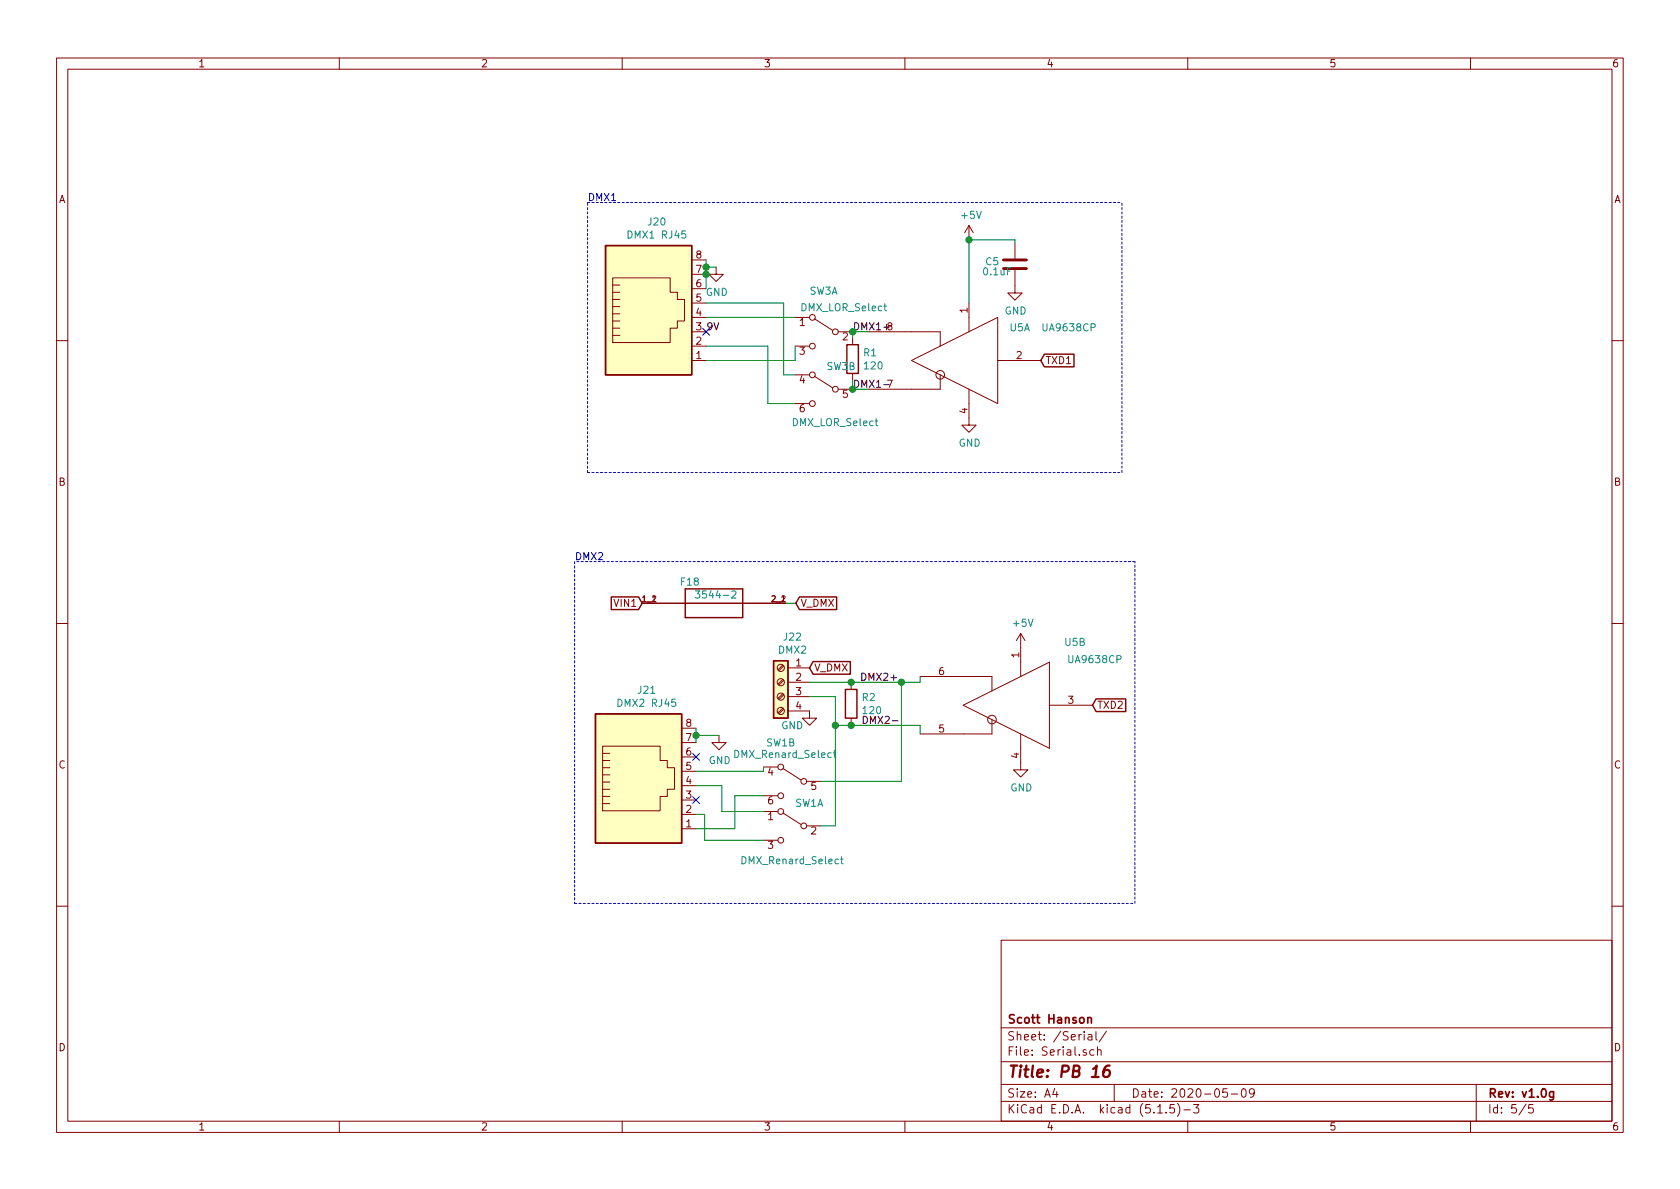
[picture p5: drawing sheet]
<svg xmlns="http://www.w3.org/2000/svg" width="297mm" height="210mm" viewBox="0 0 297 210" stroke-linecap="round" stroke-linejoin="round" font-family="sans-serif">
<g fill="none" stroke="#840000" stroke-width=".18">
<path d="M10 10.3h277v189.9h-277zM12 12.2h273v186.1h-273zM60 10.3v1.9M110 10.3v1.9M160 10.3v1.9M210 10.3v1.9M260 10.3v1.9M171.3 39.9l-.7 1.2M171.3 39.9v2.5M171.3 39.9l.8 1.2M108.3 59.3h1.3M108.3 58h1.3"/>
<path d="M108.3 56.8h1.3M108.3 55.5h1.3M108.3 54.2h1.3M108.3 53h1.3M108.3 49.1h10.2v2.6h1.3v1.3h1.2v3.8h-1.2v1.2h-1.3v2.6h-10.2zM108.3 51.7h1.3M108.3 50.4h1.3M122.3 58.7h2.5M122.3 56.1h2.5M122.3 53.6h2.5M122.3 51h2.5M122.3 48.5h2.5"/>
<path d="M122.3 46h2.5M126.6 47.2v1.3h1.3l-1.3 1.3-1.3-1.3h1.3M140.6 56.1h2.5M144 56.4l3.2 2M148.2 58.7h2.5M150.7 59.7v1.3M153.5 58.7h12.7v2.5M171.3 53.6v5.1M179.5 47.7v4.1h1.2l-1.2 1.3-1.3-1.3h1.3M179.5 42.9v2.8M10 60.2h2M122.3 63.7h2.5"/>
<path d="M122.3 61.2h2.5M140.6 66.3h2.5M140.6 71.4h2.5M140.6 61.2h2.5M144 66.5l3.2 2.1M148.2 68.8h2.5M150.7 66v1.3M161.2 63.7l15.2-7.6v15.3zM166.2 66.3v2.5h-12.7M171.3 68.8v6.4h1.3l-1.3 1.2-1.2-1.2h1.2M176.4 63.7h7.6M285 60.2h2"/>
<path d="M10 110.3h2M113.5 106.7h2.6M136.4 106.7h2.5M138.4 117.6l-.9 .8M138.6 117.8l-.9 .8M139.3 118.1h3.8M162.7 119.6h12.7v2.6M180.5 112l-.8 1.3M180.5 112v7.6M180.5 112l.7 1.3M285 110.3h2M106.6 139.6h1.2"/>
<path d="M106.6 138.3h1.2M106.6 137h1.2M106.6 135.8h1.2M106.6 131.9h10.1v2.6h1.3v1.3h1.3v3.8h-1.3v1.2h-1.3v2.6h-10.1zM106.6 134.5h1.2M106.6 133.2h1.2M120.5 138.9h2.6M120.5 136.4h2.6M120.5 133.9h2.6M120.5 131.3h2.6M120.5 128.8h2.6M127.1 130v1.3h1.3l-1.3 1.3-1.2-1.3h1.2"/>
<path d="M135 135.6h2.5M138.4 125.2l-.9 .9M138.4 122.7l-.9 .8M138.4 120.1l-.9 .9M138.4 135.9l3.2 2M138.6 125.4l-.9 .8M138.6 122.9l-.9 .8M138.6 120.3l-.9 .9M139.3 125.7h3.8v1.3h1.3l-1.3 1.3-1.2-1.3h1.2M139.3 120.6h3.8M139.3 123.2h3.8M142.6 138.2h2.6"/>
<path d="M150.5 120.6v1.3M150.5 127v1.3M170.3 124.7l15.2-7.6v15.2zM175.4 127.2v2.6h-12.7M180.5 129.8v6.3h1.2l-1.2 1.3-1.3-1.3h1.3M185.5 124.7h7.7M106.6 142.1h1.2M106.6 140.8h1.2M120.5 146.6h2.6M120.5 144h2.6M120.5 141.5h2.6M135 143.5h2.5"/>
<path d="M135 148.6h2.5M135 140.7h2.5M138.4 143.8l3.2 2M142.6 146h2.6M10 160.2h2M177 166.3h108v32h-108zM285 160.2h2M60 198.3v1.9M110 198.3v1.9M160 198.3v1.9M177 194.8h108M177 191.8h108"/>
<path d="M177 187.8h108M177 181.8h108M186.5 192.5l-.4 1h1M186.8 193v1M192.4 183h.6l.1 .9M193.1 183.3l-.5 .1-.3 .2 .3 .3 .5-.1M193.4 185.7l-.4-.1-.3 .3 .1 .6 .2 .1 .4-.1M193.8 182.4v1.3l.2 .2M194.1 185.7l.2-.1 .3 .1 .1 .9M194.1 185.1v1.5M195.6 182.3l-1.3 2M197 191.8v3"/>
<path d="M204.7 196.8h.8M206.2 196.7v.1M207.6 195.3h-.7l-.1 .7 .2-.1 .5 .1 .2 .2-.1 .5-.2 .1-.6-.1M208.2 195.1a1.71 1.71 0 0 1 0 2.3M209.3 196.3h1.2M210 198.3v1.9M211 195.3h1l-.5 .6 .4 .1v.7l-.2 .1-.7-.1M217 192.5h-.7l-.1 .7 .2-.1 .5 .1 .1 .2v.5l-.2 .1-.6-.1M217.7 193.5h1.1M219.6 192.7l.4-.2a.94 .94 0 0 1 0 1.5 .82 .82 0 0 1-.4-1.3zM221.8 193.2l-.3 .3h-.3l-.3-.3v-.4l.2-.2 .4-.1 .2 .2a1.13 1.13 0 0 1-.2 1.2l-.4 .1M260 198.3v1.9"/>
<path d="M261 191.8v6.5M269.8 195.2l-1.2 2M271 195.3h-.7v.7l.2-.1 .5 .1 .1 .2-.1 .5-.2 .1-.5-.1"/>
<circle cx="143.6" cy="56.1" r=".51"/>
<circle cx="147.7" cy="58.7" r=".51"/>
<circle cx="143.6" cy="71.4" r=".51"/>
<circle cx="143.6" cy="66.3" r=".51"/>
<circle cx="143.6" cy="61.2" r=".51"/>
<circle cx="147.7" cy="68.8" r=".51"/>
<circle cx="166.2" cy="66.3" r=".76"/>
<circle cx="138" cy="118.1" r=".63"/>
<circle cx="138" cy="123.2" r=".63"/>
<circle cx="138" cy="125.7" r=".63"/>
<circle cx="138" cy="120.6" r=".63"/>
<circle cx="138" cy="135.6" r=".51"/>
<circle cx="142.1" cy="138.2" r=".51"/>
<circle cx="175.4" cy="127.2" r=".76"/>
<circle cx="138" cy="148.6" r=".51"/>
<circle cx="138" cy="143.5" r=".51"/>
<circle cx="138" cy="140.7" r=".51"/>
<circle cx="142.1" cy="146" r=".51"/>
</g>
<path d="M192.3 179.9v1M192.3 180.1l.1-.1a.37 .37 0 0 1 .6 .1v.8M274.7 193v1.3l-.3 .2h-.4M274.7 193.1l-.5-.1-.2 .3v.6l.2 .1 .5-.1" fill="none" stroke="#840000" stroke-width=".3"/>
<path d="M196.2 188.4a.93 .93 0 0 0-1.1 .9l-.1 .8 .2 .2a.66 .66 0 0 0 1-.2v-.5l-.3-.4a.69 .69 0 0 0-.8 .4" fill="none" stroke="#840000" stroke-width=".41"/>
<g fill="#ffffc2" stroke="#ffffc2" stroke-width=".18">
<path d="M105.3 126.2h15.2v22.9h-15.2z"/>
<path d="M136.8 116.8h2.5v10.2h-2.5z"/>
<path d="M107.1 43.4h15.2v22.9h-15.2z"/>
</g>
<path d="M107.1 43.4h15.2v22.9h-15.2zM149.7 61h2.1v5h-2.1zM184.7 62.6h5.2v2.3h-5.2l-.7-1.2zM108.1 105.6h4.8l.6 1.1-.6 1.1h-4.8zM113.5 106.7h25.4M121.2 104.1h10.1v5.1h-10.1zM136.8 116.8h2.5v10.2h-2.5zM141.4 105.6h6.5v2.2h-6.5l-.7-1.1zM143.8 117h6.5v2.2h-6.5l-.7-1.1zM105.3 126.2h15.2v22.9h-15.2zM149.5 121.9h2v5.1h-2zM193.8 123.6h5.2v2.2h-5.2l-.6-1.1z" fill="none" stroke="#840000" stroke-width=".25"/>
<path d="M122.9 104.5h.8l-.4 .5 .3 .1 .1 .4-.2 .3-.6-.2M129.4 104.6l.5-.1 .2 .1v.2v.2l-.8 .8h.8M147.3 133.1h.5M147.5 132.7v1.1l.3 .2M148.6 151.9h.5M148.8 151.5v1.1l.3 .1" fill="none" stroke="#008484" stroke-width=".18"/>
<path d="M177.4 47.5h4.1M177.4 46h4.1" fill="none" stroke="#840000" stroke-width=".51"/>
<path d="M103.9 35.8h94.5M101.6 99.3v60.5M103.9 83.6h94.5M103.9 83.6v-47.8M198.4 83.6v-47.8M200.7 99.3h-99.1M101.6 159.8h99.1M200.7 159.8v-60.5" fill="none" stroke="#0000c2" stroke-width=".18" stroke-dasharray=".4 .4"/>
<g fill="none" stroke="#008400" stroke-width=".18">
<path d="M124.8 53.6h13.8v12.7h2M124.8 56.1h15.8M124.8 46v5M124.8 47.2h1.8M150.7 58.7v1M179.5 42.9v-.5h-8.2v11.2M124.8 61.2h11v10.2h4.8M140.6 61.2v2.5h-15.8M138.9 106.7h1.8M162.7 119.6v1h-19.6M123.1 138.9h4.5v4.6h7.4M123.1 128.8v2.5"/>
<path d="M123.1 130h4M135 135.6v.8h-11.9M143.1 123.2h4.6v22.8h-2.5M147.7 128.3h15v1.5M159.4 120.6v17.6h-14.2M123.1 144h1.5v4.6h10.4M135 140.7h-5.1v5.9h-6.8"/>
</g>
<path d="M157.8 127.5h.9" fill="none" stroke="#000" stroke-width=".18"/>
<g fill="#008400" stroke="#008400" stroke-width=".25">
<circle cx="171.3" cy="42.4" r=".51"/>
<circle cx="124.8" cy="48.5" r=".51"/>
<circle cx="123.1" cy="130" r=".51"/>
<circle cx="124.8" cy="47.2" r=".51"/>
<circle cx="150.7" cy="68.8" r=".51"/>
<circle cx="150.7" cy="58.7" r=".51"/>
<circle cx="159.4" cy="120.6" r=".51"/>
<circle cx="150.5" cy="128.3" r=".51"/>
<circle cx="150.5" cy="120.6" r=".51"/>
<circle cx="147.7" cy="128.3" r=".51"/>
</g>
<path d="M124.2 58.1l1.3 1.2M125.5 58.1l-1.3 1.2M122.5 133.2l1.2 1.3M123.7 133.2l-1.2 1.3M122.5 140.9l1.2 1.2M123.7 140.9l-1.2 1.2" fill="none" stroke="#000084" stroke-width=".18"/>
<text font-size="2.8" fill="#840000" x="178" y="190.5">Title: PB 16</text>
<g font-size="2.1" fill="#840000">
<text x="178" y="184">Sheet: /Serial/</text>
<text x="178" y="181">Scott Hanson</text>
<text x="178" y="186.7">File: Serial.sch</text>
<text x="178" y="196.9">KiCad E.D.A. kicad (5.1.5)-3</text>
<text x="178" y="194.1">Size: A4</text>
<text x="200" y="194.1">Date: 2020-05-09</text>
<text x="263" y="194.1">Rev: v1.0g</text>
<text x="263" y="196.9">Id: 5/5</text>
</g>
<g font-size="1.8" fill="#840000">
<text x="35" y="11.9">1</text>
<text x="85" y="11.9">2</text>
<text x="135" y="11.9">3</text>
<text x="185" y="11.9">4</text>
<text x="235" y="11.9">5</text>
<text x="285" y="11.9">6</text>
<text x="10.4" y="35.9">A</text>
<text x="285.4" y="35.9">A</text>
<text x="123.1" y="45.7">8</text>
<text x="123.1" y="53.3">5</text>
<text x="123.1" y="50.8">6</text>
<text x="123.1" y="48.3">7</text>
<text x="123.1" y="58.4">3</text>
<text x="123.1" y="55.9">4</text>
<text x="141.4" y="57.7">1</text>
<text x="171.1" y="55.3" transform="rotate(-90 171.1 55.3)">1</text>
<text x="123.1" y="63.5">1</text>
<text x="123.1" y="61">2</text>
<text x="141.4" y="62.7">3</text>
<text x="149" y="60.2">2</text>
<text x="179.7" y="63.5">2</text>
<text x="184.8" y="64.4">TXD1</text>
<text x="141.4" y="67.8">4</text>
<text x="149" y="70.4">5</text>
<text x="141.4" y="72.9">6</text>
<text x="171.1" y="73.1" transform="rotate(-90 171.1 73.1)">4</text>
<text x="10.4" y="85.9">B</text>
<text x="285.4" y="85.9">B</text>
<text x="108.8" y="107.3">VIN1</text>
<text x="141.5" y="107.3">V_DMX</text>
<text x="140.7" y="117.9">1</text>
<text x="143.9" y="118.7">V_DMX</text>
<text x="166" y="119.4">6</text>
<text x="180.2" y="116.3" transform="rotate(-90 180.2 116.3)">1</text>
<text x="140.7" y="120.4">2</text>
<text x="140.7" y="122.9">3</text>
<text x="140.7" y="125.5">4</text>
<text x="188.9" y="124.5">3</text>
<text x="194" y="125.3">TXD2</text>
<text x="121.3" y="131.1">7</text>
<text x="121.3" y="128.5">8</text>
<text x="166" y="129.5">5</text>
<text x="10.4" y="135.9">C</text>
<text x="121.3" y="136.1">5</text>
<text x="121.3" y="133.6">6</text>
<text x="135.8" y="137.2">4</text>
<text x="180.2" y="134.1" transform="rotate(-90 180.2 134.1)">4</text>
<text x="285.4" y="135.9">C</text>
<text x="121.3" y="143.8">2</text>
<text x="121.3" y="141.2">3</text>
<text x="121.3" y="138.7">4</text>
<text x="135.8" y="142.2">6</text>
<text x="143.4" y="139.7">5</text>
<text x="121.3" y="146.3">1</text>
<text x="135.8" y="145">1</text>
<text x="143.4" y="147.6">2</text>
<text x="135.8" y="150.1">3</text>
<text x="10.4" y="185.9">D</text>
<text x="285.4" y="185.9">D</text>
<text x="35" y="199.9">1</text>
<text x="85" y="199.9">2</text>
<text x="135" y="199.9">3</text>
<text x="185" y="199.9">4</text>
<text x="235" y="199.9">5</text>
<text x="285" y="199.9">6</text>
</g>
<g font-size="1.8" fill="#0000c2">
<text x="103.9" y="35.6">DMX1</text>
<text x="101.6" y="99.1">DMX2</text>
</g>
<g font-size="1.8" fill="#008484">
<text x="114.7" y="39.9">J20</text>
<text x="170.1" y="38.7">+5V</text>
<text x="111.3" y="42.2">DMX1 RJ45</text>
<text x="174.3" y="46.9">C5</text>
<text x="124.8" y="52.3">GND</text>
<text x="143.1" y="52.1">SW3A</text>
<text x="174" y="48.7">0.1uF</text>
<text x="141.8" y="55">DMX_LOR_Select</text>
<text x="177.6" y="55.6">GND</text>
<text x="178.6" y="58.6">U5A</text>
<text x="184.5" y="58.6">UA9638CP</text>
<text x="146.2" y="65.5">SW3B</text>
<text x="152.7" y="63">R1</text>
<text x="152.9" y="65.3">120</text>
<text x="140.3" y="75.4">DMX_LOR_Select</text>
<text x="169.5" y="79">GND</text>
<text x="120.4" y="103.6">F18</text>
<text x="123.8" y="105.8">3544-2</text>
<text x="138.6" y="113.3">J22</text>
<text x="179.2" y="110.8">+5V</text>
<text x="137.7" y="115.6">DMX2</text>
<text x="188.3" y="114.2">U5B</text>
<text x="189.1" y="117.3">UA9638CP</text>
<text x="109.6" y="125">DMX2 RJ45</text>
<text x="112.9" y="122.7">J21</text>
<text x="152.5" y="124">R2</text>
<text x="135.5" y="132">SW1B</text>
<text x="138.1" y="129">GND</text>
<text x="152.7" y="126.3">120</text>
<text x="125.3" y="135.1">GND</text>
<text x="130.2" y="134">DMX_Renard_Select</text>
<text x="140.6" y="142.7">SW1A</text>
<text x="178.6" y="139.9">GND</text>
<text x="131.5" y="152.8">DMX_Renard_Select</text>
</g>
<g font-size="1.8">
<text x="124.8" y="58.4">9V</text>
<text x="150.7" y="58.4">DMX1+8</text>
<text x="150.7" y="68.6">DMX1- 7</text>
<text x="152" y="120.4">DMX2+</text>
<text x="152.3" y="128">DMX2-</text>
</g>
<g font-size="1.4" fill="#840000">
<text x="113.6" y="106.4">1_1</text>
<text x="115.2" y="106.4">2</text>
<text x="136.5" y="106.4">2_1</text>
<text x="138.1" y="106.4">2</text>
</g>
</svg>
